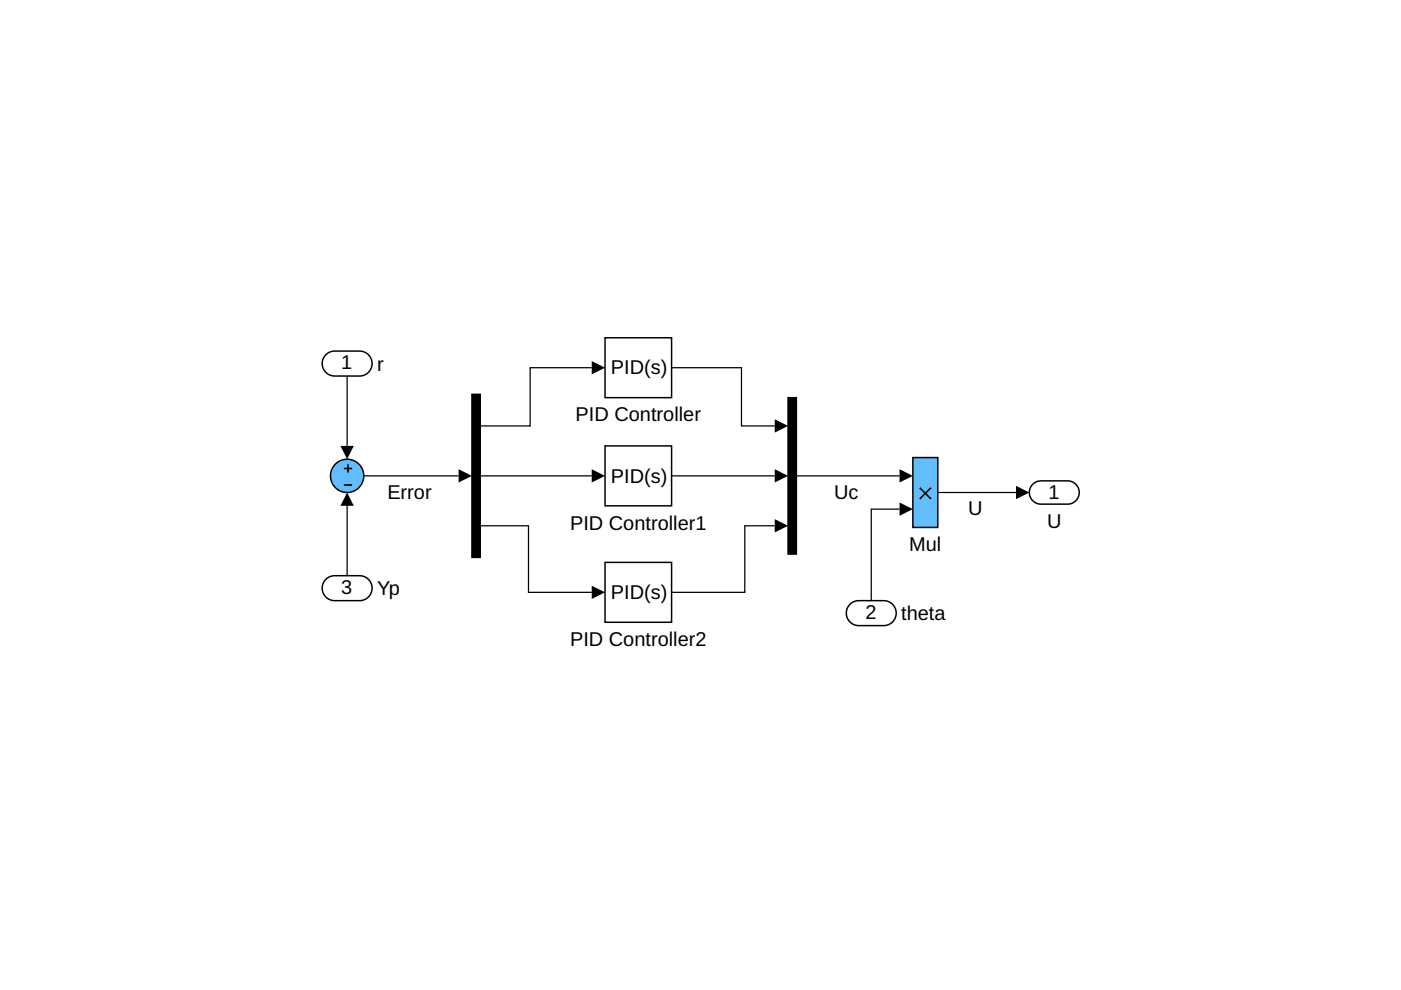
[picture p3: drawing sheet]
<svg xmlns="http://www.w3.org/2000/svg" width="297mm" height="210mm" viewBox="0 0 297 210" stroke-linecap="round" stroke-linejoin="round" font-family="sans-serif">
<circle cx="73.6" cy="100.9" r="3.5" fill="#61bdfc"/>
<path d="M73.1 99.3h1.4M73.8 98.6v1.4M73.1 102.8h1.4" fill="none" stroke="#000" stroke-width=".35"/>
<circle cx="73.6" cy="100.9" r="3.5" fill="none" stroke="#000" stroke-width=".31"/>
<path d="M193.5 97h5.3v14.8h-5.3z" fill-rule="evenodd" fill="#61bdfc"/>
<path d="M195.1 103.5l2.1 2.2M197.2 103.5l-2.1 2.2" fill="none" stroke="#000" stroke-width=".35"/>
<path d="M193.5 97h5.3v14.8h-5.3z" fill="none" stroke="#000" stroke-width=".31"/>
<path d="M69.3 75l1-.5 .7-.1h5.2a2.65 2.65 0 0 1 2.7 2.7 2.65 2.65 0 0 1-2.7 2.6h-5.2a2.65 2.65 0 0 1-2.5-1.7 2.65 2.65 0 0 1 .8-3z" fill="#fff"/>
<path d="M69.3 75l1-.5 .7-.1h5.2a2.65 2.65 0 0 1 2.7 2.7 2.65 2.65 0 0 1-2.7 2.6h-5.2a2.65 2.65 0 0 1-2.5-1.7 2.65 2.65 0 0 1 .8-3z" fill="none" stroke="#000" stroke-width=".31"/>
<path d="M69.3 122.6l1-.5h.7h5.2a2.65 2.65 0 0 1 2.7 2.6 2.65 2.65 0 0 1-2.7 2.7h-5.2a2.65 2.65 0 0 1-2.5-1.8 2.65 2.65 0 0 1 .8-3z" fill="#fff"/>
<path d="M69.3 122.6l1-.5h.7h5.2a2.65 2.65 0 0 1 2.7 2.6 2.65 2.65 0 0 1-2.7 2.7h-5.2a2.65 2.65 0 0 1-2.5-1.8 2.65 2.65 0 0 1 .8-3z" fill="none" stroke="#000" stroke-width=".31"/>
<path d="M180.4 127.9l1.1-.5h.6h5.3a2.65 2.65 0 0 1 2.6 2.6 2.65 2.65 0 0 1-2.6 2.6h-5.3a2.65 2.65 0 0 1-2.5-1.7 2.65 2.65 0 0 1 .8-3z" fill="#fff"/>
<path d="M180.4 127.9l1.1-.5h.6h5.3a2.65 2.65 0 0 1 2.6 2.6 2.65 2.65 0 0 1-2.6 2.6h-5.3a2.65 2.65 0 0 1-2.5-1.7 2.65 2.65 0 0 1 .8-3z" fill="none" stroke="#000" stroke-width=".31"/>
<path d="M218.8 102.9a2.46 2.46 0 0 1 1.9-.9h5.7a2.47 2.47 0 0 1 2.4 2.4 2.47 2.47 0 0 1-2.4 2.5h-5.7a2.47 2.47 0 0 1-2.2-1.4 2.47 2.47 0 0 1 .3-2.6z" fill="#fff"/>
<path d="M218.8 102.9a2.46 2.46 0 0 1 1.9-.9h5.7a2.47 2.47 0 0 1 2.4 2.4 2.47 2.47 0 0 1-2.4 2.5h-5.7a2.47 2.47 0 0 1-2.2-1.4 2.47 2.47 0 0 1 .3-2.6z" fill="none" stroke="#000" stroke-width=".31"/>
<path d="M128.3 71.6h14.1v12.7h-14.1z" fill-rule="evenodd" fill="#fff"/>
<path d="M128.3 71.6h14.1v12.7h-14.1z" fill="none" stroke="#000" stroke-width=".31"/>
<path d="M128.3 94.5h14.1v12.7h-14.1z" fill-rule="evenodd" fill="#fff"/>
<path d="M128.3 94.5h14.1v12.7h-14.1z" fill="none" stroke="#000" stroke-width=".31"/>
<path d="M128.3 119.2h14.1v12.7h-14.1z" fill-rule="evenodd" fill="#fff"/>
<path d="M128.3 119.2h14.1v12.7h-14.1z" fill="none" stroke="#000" stroke-width=".31"/>
<path d="M100.1 83.6h1.7v34.6h-1.7z" fill-rule="evenodd" fill="#fff"/>
<path d="M100.1 83.6h1.7v34.6h-1.7z" fill-rule="evenodd" fill="#000"/>
<path d="M100.1 83.6h1.7v34.6h-1.7z" fill="none" stroke="#000" stroke-width=".31"/>
<path d="M167.1 84.3h1.7v33.2h-1.7z" fill-rule="evenodd" fill="#fff"/>
<path d="M167.1 84.3h1.7v33.2h-1.7z" fill-rule="evenodd" fill="#000"/>
<path d="M167.1 84.3h1.7v33.2h-1.7z" fill="none" stroke="#000" stroke-width=".31"/>
<path d="M125.5 76.6l2.8 1.4-2.8 1.4zM72.2 94.5h2.8l-1.4 2.9zM164.3 88.9l2.8 1.4-2.8 1.4zM73.6 104.4l1.4 2.8h-2.8zM97.2 99.5l2.9 1.4-2.9 1.4zM125.5 99.5l2.8 1.4-2.8 1.4zM164.3 99.5l2.8 1.4-2.8 1.4zM164.3 110.1l2.8 1.4-2.8 1.4zM190.7 106.5l2.8 1.4-2.8 1.5zM190.7 99.5l2.8 1.4-2.8 1.4zM215.4 103l2.8 1.4-2.8 1.4zM125.5 124.2l2.8 1.4-2.8 1.4z" fill="#000"/>
<path d="M73.6 79.7v14.8M125.5 78h-13.1v12.3h-10.6M142.4 78h14.8v12.3h7.1M73.6 107.2v14.9M77.1 100.9h20.1M101.8 111.5h10.3v14.1h13.4M101.8 100.9h23.7M142.4 100.9h21.9M164.3 111.5h-6.4v14.1h-15.5M168.8 100.9h21.9M190.7 107.9h-6v19.5M198.8 104.4h16.6" fill="none" stroke="#000" stroke-width=".26"/>
<g font-size="4.2">
<text x="72.4" y="78.3">1</text>
<text x="79.9" y="78.6">r</text>
<text x="129.5" y="79.4">PID(s)</text>
<text x="122" y="89.3">PID Controller</text>
<text x="82.1" y="105.7">Error</text>
<text x="129.5" y="102.3">PID(s)</text>
<text x="176.8" y="105.7">Uc</text>
<text x="222.3" y="105.8">1</text>
<text x="120.9" y="112.3">PID Controller1</text>
<text x="205.2" y="109.3">U</text>
<text x="222" y="111.9">U</text>
<text x="192.8" y="116.9">Mul</text>
<text x="72.4" y="125.9">3</text>
<text x="79.9" y="126.3">Yp</text>
<text x="129.5" y="127">PID(s)</text>
<text x="183.5" y="131.2">2</text>
<text x="191.1" y="131.5">theta</text>
<text x="120.9" y="137">PID Controller2</text>
</g>
</svg>
